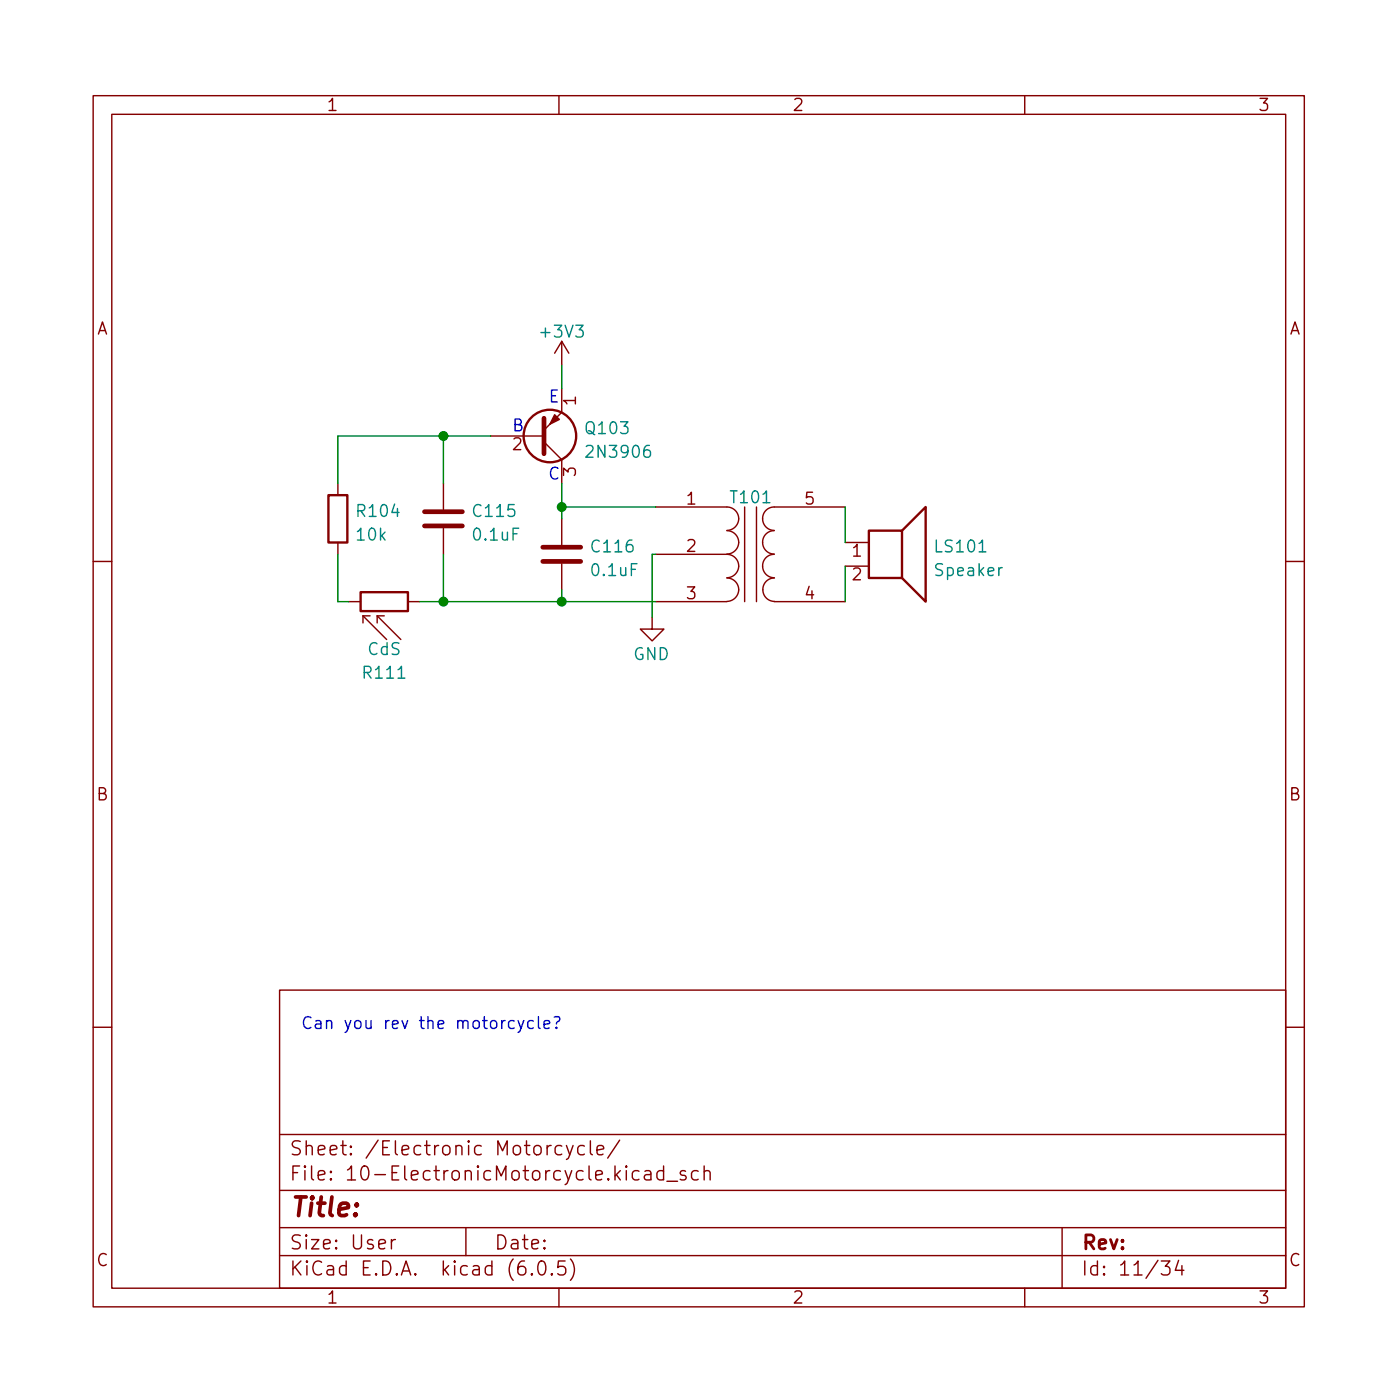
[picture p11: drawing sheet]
<svg xmlns="http://www.w3.org/2000/svg" width="150mm" height="150mm" viewBox="0 0 150 150" stroke-linecap="round" stroke-linejoin="round" font-family="sans-serif">
<g fill="none" stroke="#840000" stroke-width=".15">
<path d="M10 10.3h130v130h-130zM12 12.3h126v126h-126zM60 10.3v2M110 10.3v2M60.3 36.6l-.8 1.3M60.3 36.6v2.6M60.3 36.6l.8 1.3M36.3 51.9v1.3M36.3 58.2v1.3M47.6 51.9v2.8M47.6 56.7v2.8M52.7 46.8h5.7"/>
<path d="M58.4 47.4l1.9 1.9v2.6M60.3 41.7v2.6l-1.9 1.9M60.3 55.7v2.8M70.4 54.4h7.6a1.26 1.26 0 0 1 1.3 1.3 1.26 1.26 0 0 1-1.3 1.2M70.4 59.5h7.6M78 59.5a1.26 1.26 0 0 1 1.3 1.3 1.26 1.26 0 0 1-1.3 1.2M78 57a1.26 1.26 0 0 1 1.3 1.2 1.26 1.26 0 0 1-1.3 1.3M79.9 54.4v10.2M81.2 54.4v10.2M83.1 57a1.27 1.27 0 0 0-1.2 1.2 1.27 1.27 0 0 0 1.2 1.3 1.26 1.26 0 0 0-1.2 1.3 1.26 1.26 0 0 0 1.2 1.2M90.7 54.4h-7.6a1.26 1.26 0 0 0-1.2 1.3 1.26 1.26 0 0 0 1.2 1.2M90.7 58.2h2.6"/>
<path d="M10 60.3h2M37.4 64.6h1.3M39 66.1l2.5 2.5M39 66.1v.8M39 66.1h.7M40.5 66.1h.7M40.5 66.1l2.5 2.5M40.5 66.1v.8M43.8 64.6h1.3M60.3 60.5v2.8M70 66.3v1.2h-1.3l1.3 1.3 1.3-1.3h-1.3M70.4 64.6h7.6"/>
<path d="M78 62a1.26 1.26 0 0 1 1.3 1.3 1.26 1.26 0 0 1-1.3 1.3M83.1 64.6h7.6M83.1 62a1.26 1.26 0 0 0-1.2 1.3 1.26 1.26 0 0 0 1.2 1.3M90.7 60.8h2.6M138 60.3h2M10 110.3h2M30 106.3h108v32h-108zM138 110.3h2M30 134.8h108M30 131.8h108M30 127.8h108M30 121.8h108"/>
<path d="M42 133.1v1M42.4 133.1a.38 .38 0 0 0-.4 .2M50 131.8v3M57.1 136.7l.1 .1-.1 .1-.1-.1 .1-.1v.2M57.9 135.4a.36 .36 0 0 1 .6 .2 .88 .88 0 0 1-.3 1.3 .38 .38 0 0 1-.4-.3 1.17 1.17 0 0 1 .1-1.2zM59.2 136.7l.1 .1-.1 .1v-.1v-.1v.2M60 138.3v2M60.3 123h-.4l-.3 .2v.5l.1 .2 .2 .1 .4-.1M60.7 135.4h-.8v.7l.2-.2 .5 .1 .1 .2v.5l-.3 .2h-.3l-.2-.2M60.8 123l.4 1M61.2 135.1a1.72 1.72 0 0 1 0 2.3M61.5 123l-.5 1.3-.2 .2"/>
<path d="M62.7 123h-.4l-.3 .2v.5l.2 .2 .1 .1 .4-.1M63.4 122.5v1.2l.2 .3M64.1 123.5l.7-.2-.1-.3h-.4l-.2 .2 .1 .7 .1 .1 .4-.1M66.5 122.4l-1.3 1.9M68.6 125.7h-.4l-.3 .2v.5l.1 .2 .2 .1 .4-.1M69.2 125.7h.2h.4l.1 .2v.8M69.9 126l-.5 .1a.29 .29 0 0 0-.2 .3 .29 .29 0 0 0 .2 .3l.5-.1M71.2 125.7h-.4l-.3 .2v.5l.2 .2 .1 .1 .4-.1M71.2 125.2v1.5M71.6 126.8h1.1M73.6 125.7h-.4l-.2 .2 .1 .2 .5 .1 .1 .2-.1 .2-.2 .1-.4-.1M74.9 125.7h-.4l-.3 .2v.5l.2 .2 .1 .1 .4-.1"/>
<path d="M75.6 125.8a.37 .37 0 0 1 .6 .1v.8M75.6 125.2v1.5M110 138.3v2M114 131.8v6.5M124.7 135.4h.9l-.5 .5a.41 .41 0 0 1 .5 .3v.4l-.2 .2-.5 .1-.2-.2M126.5 135.3l-.3 1.1h.9M126.9 135.9v1"/>
</g>
<path d="M45.6 56.5h4M45.6 54.9h4M58.3 58.7h4M58.4 44.9v3.8M58.3 60.3h4" fill="none" stroke="#840000" stroke-width=".51"/>
<path d="M59.5 44.5l.5 .5-1 .5z" fill="#840000" stroke="#840000" stroke-width=".15"/>
<g fill="none" stroke="#840000" stroke-width=".25">
<path d="M35.3 53.2h2v5h-2zM93.3 57h3.5v5h-3.5zM96.8 57l2.6-2.6v10.2l-2.6-2.6M38.7 63.6h5.1v2h-5.1z"/>
<circle cx="59" cy="46.8" r="2.82"/>
</g>
<path d="M55.6 109.6l.3 .8M56.2 109.6l-.4 1.1-.2 .1M57.3 109.6h-.4l-.3 .2v.4l.2 .1 .1 .1 .4-.1M57.8 109.1v1.1l.2 .2M58.4 110l.6-.1-.1-.3h-.3l-.2 .1 .1 .6 .1 .1 .3-.1M59.5 109.2l.4-.1a.32 .32 0 0 1 .2 .4 .32 .32 0 0 1-.3 .2l-.1 .2M59.7 110.3h.1l-.1 .1v-.1v.1" fill="none" stroke="#0000c2" stroke-width=".15"/>
<path d="M60.3 39.2v2.5M36.3 59.5v5.1h1.1M47.6 46.8v5.1M47.6 59.5v5.1M52.7 46.8h-16.4v5.1M60.3 51.9v3.8M60.3 54.4h10.1M70.4 59.5h-.4v6.8M90.7 54.4v3.8M45.1 64.6h25.3M60.3 63.3v1.3M90.7 60.8v3.8" fill="none" stroke="#008400" stroke-width=".15"/>
<g fill="#008400" stroke="#008400" stroke-width=".15">
<circle cx="47.6" cy="46.8" r=".46"/>
<circle cx="47.6" cy="64.6" r=".46"/>
<circle cx="60.3" cy="54.4" r=".46"/>
<circle cx="60.3" cy="64.6" r=".46"/>
</g>
<text font-size="2.8" fill="#840000" x="31" y="130.6">Title:</text>
<g font-size="2.1" fill="#840000">
<text x="31" y="124">Sheet: /Electronic Motorcycle/</text>
<text x="31" y="126.7">File: 10-ElectronicMotorcycle.kicad_sch</text>
<text x="31" y="136.9">KiCad E.D.A. kicad (6.0.5)</text>
<text x="31" y="134.1">Size: User</text>
<text x="53" y="134.1">Date:</text>
<text x="116" y="134.1">Rev:</text>
<text x="116" y="136.9">Id: 11/34</text>
</g>
<g font-size="1.8" fill="#840000">
<text x="35" y="11.9">1</text>
<text x="85" y="11.9">2</text>
<text x="135" y="11.9">3</text>
<text x="10.3" y="35.9">A</text>
<text x="138.4" y="35.9">A</text>
<text x="61.8" y="43.5" transform="rotate(-90 61.8 43.5)">1</text>
<text x="55" y="48.3">2</text>
<text x="61.8" y="51.1" transform="rotate(-90 61.8 51.1)">3</text>
<text x="73.7" y="54.2">1</text>
<text x="73.7" y="59.2">2</text>
<text x="86.4" y="54.2">5</text>
<text x="91.5" y="59.8">1</text>
<text x="73.7" y="64.3">3</text>
<text x="86.4" y="64.3">4</text>
<text x="91.5" y="62.3">2</text>
<text x="10.3" y="85.9">B</text>
<text x="138.4" y="85.9">B</text>
<text x="10.3" y="135.9">C</text>
<text x="138.4" y="135.9">C</text>
<text x="35" y="139.9">1</text>
<text x="85" y="139.9">2</text>
<text x="135" y="139.9">3</text>
</g>
<g font-size="1.8" fill="#008484">
<text x="58.2" y="36.2">+3V3</text>
<text x="63" y="46.6">Q103</text>
<text x="63.3" y="49.1">2N3906</text>
<text x="38.4" y="58">10k</text>
<text x="38.5" y="55.5">R104</text>
<text x="50.9" y="58">0.1uF</text>
<text x="50.9" y="55.5">C115</text>
<text x="63.6" y="59.3">C116</text>
<text x="78.6" y="54">T101</text>
<text x="100.5" y="59.3">LS101</text>
<text x="63.6" y="61.8">0.1uF</text>
<text x="100.5" y="61.8">Speaker</text>
<text x="39.5" y="70.3">CdS</text>
<text x="68" y="70.9">GND</text>
<text x="39.1" y="72.9">R111</text>
</g>
<g font-size="1.8" fill="#0000c2">
<text x="54.9" y="46.3">B</text>
<text x="58.8" y="43.2">E</text>
<text x="58.8" y="51.5">C</text>
<text x="32.3" y="110.5">Can you rev the motorcycle?</text>
</g>
</svg>
